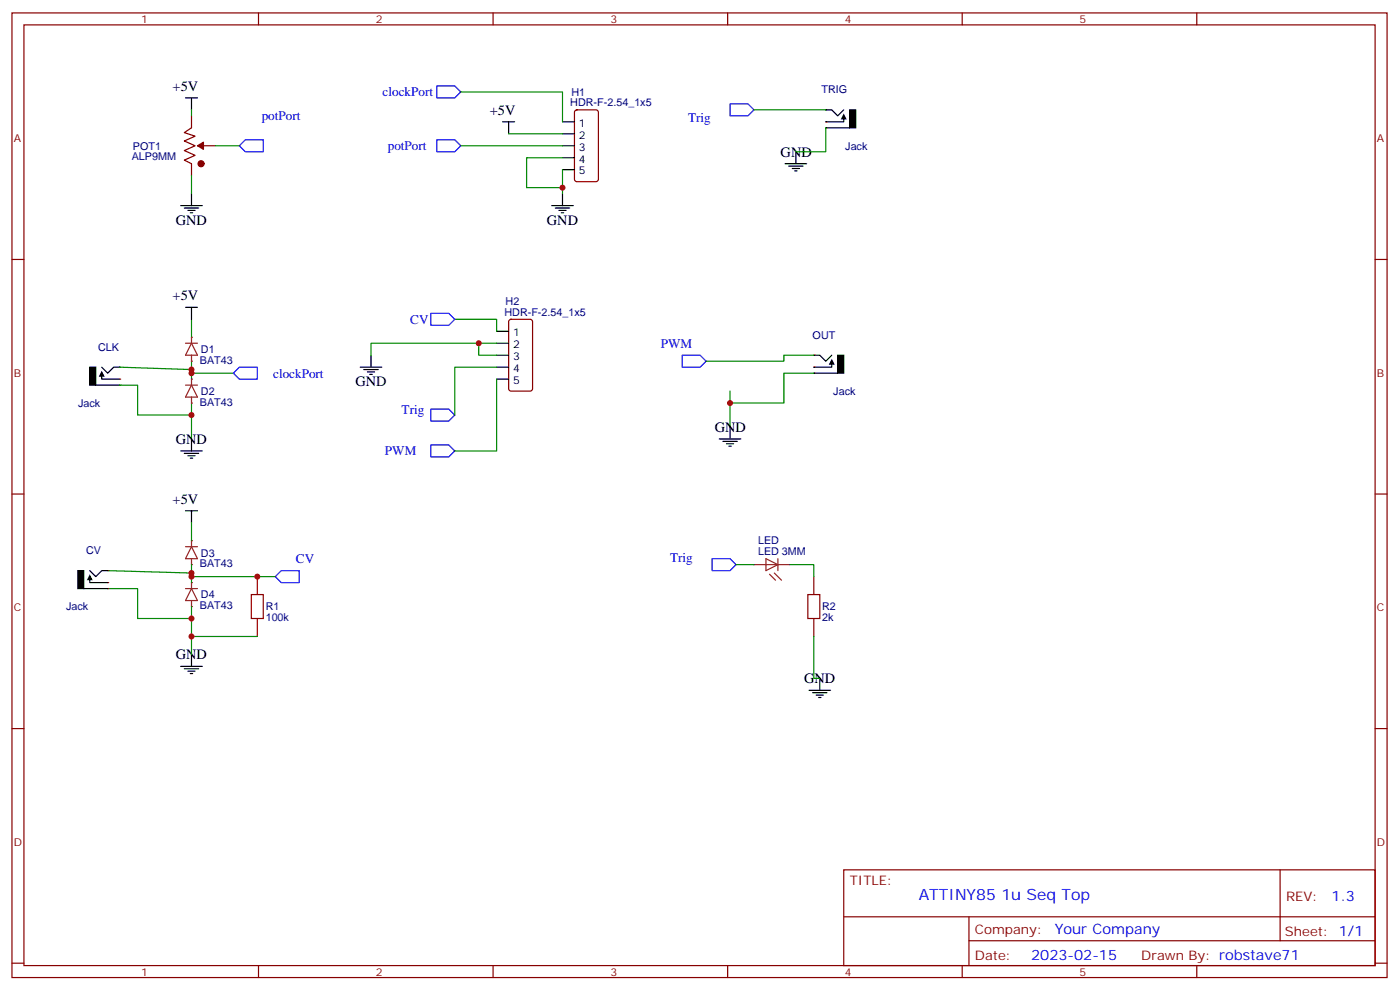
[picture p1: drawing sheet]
<svg xmlns="http://www.w3.org/2000/svg" width="413mm" height="292mm" viewBox="0 0 413 292" stroke-linecap="round" stroke-linejoin="round" font-family="sans-serif">
<g fill="none" stroke="#870000" stroke-width=".35">
<path d="M3.5 3.8h405.4v284.3h-405.4zM7.1 7.3h398.2v277.3h-398.2zM76.2 3.8v3.5M145.3 3.8v3.5M214.5 3.8v3.5M283.6 3.8v3.5M352.8 3.8v3.5M3.5 76.5h3.6M405.3 76.5h3.6M3.5 145.6h3.6M405.3 145.6h3.6M3.5 214.8h3.6"/>
<path d="M405.3 214.8h3.6M248.7 256.4h156.6v28.2h-156.6zM377.3 256.4v20.9M248.7 270.2h156.5M285.6 277.3h119.6M285.6 270.2v14.2M3.5 283.9h3.6M76.2 284.6v3.5M145.3 284.6v3.5M214.5 284.6v3.5M283.6 284.6v3.5M352.8 284.6v3.5"/>
<path d="M405.3 283.9h3.6"/>
</g>
<g fill="#870000">
<circle cx="35.3" cy="113.5" r=".18"/>
<circle cx="35.3" cy="111.8" r=".18"/>
<circle cx="35.3" cy="108.2" r=".18"/>
</g>
<path d="M26.5 108.2h1.7v5.3h-1.7z" fill="#000" stroke="#000" stroke-width=".35"/>
<path d="M28.2 113.5h7.1M30 110v1.8h5.3M30 108.2l1.7 1.8 1.8-1.8h1.8" fill="none" stroke="#000" stroke-width=".35"/>
<path d="M30 109.3l.9 1.8h-1.8z" fill="#000"/>
<path d="M56.4 34.1v3.6M56.4 48.3v3.5M60 43h3.5" fill="none" stroke="#870000" stroke-width=".35"/>
<circle cx="59.3" cy="48.3" r=".88" fill="#600" stroke="#600" stroke-width=".35"/>
<path d="M56.4 37.7l-2.1 1.4 3.2 1-3.2 1.5 3.2 1.4-3.2 1.4 3.2 1.4-3.2 1.4 2.1 1.1" fill="none" stroke="#600" stroke-width=".35"/>
<path d="M58.2 43l1.8-1.1v2.1z" fill="#600" stroke="#603" stroke-width=".35"/>
<path d="M56.4 94.1v5.3M35.3 108.2l21.1 .7M56.4 106.5v3.5h12.4M56.4 110v1.8M56.4 118.8v10.6" fill="none" stroke="#008700" stroke-width=".35"/>
<path d="M70.6 108.2h5.2v3.6h-5.2l-1.8-1.8z" fill="none" stroke="#00f" stroke-width=".35"/>
<path d="M54.7 90.6h3.5M56.4 90.6v3.5M53.3 132.9h6.3M54.3 133.6h4.3M55.4 134.3h2.1M56.1 135h.7M56.4 129.4v3.5" fill="none" stroke="#000" stroke-width=".35"/>
<path d="M54.7 113.5h3.5M56.4 113.5l1.8 3.6h-3.5zM56.4 111.8v1.7M56.4 117.1v1.7" fill="none" stroke="#8c2424" stroke-width=".35"/>
<g fill="#8c2424">
<circle cx="56.4" cy="118.8" r=".18"/>
<circle cx="56.4" cy="111.8" r=".18"/>
</g>
<path d="M56.4 99.4v1.8M54.7 101.2h3.5M56.4 101.2l1.8 3.5h-3.5zM56.4 104.7v1.8" fill="none" stroke="#8c2424" stroke-width=".35"/>
<g fill="#8c2424">
<circle cx="56.4" cy="106.5" r=".18"/>
<circle cx="56.4" cy="99.4" r=".18"/>
</g>
<path d="M54.7 28.9h3.5M56.4 28.9v3.5M56.4 57.1v3.5M231.4 48.3h6.4M232.5 49h4.2M233.5 49.7h2.2M234.2 50.4h.7M234.6 44.7v3.6M53.3 60.6h6.3M54.3 61.3h4.3M55.4 62h2.1M56.1 62.7h.7" fill="none" stroke="#000" stroke-width=".35"/>
<path d="M56.4 32.4v1.7M56.4 51.8v5.3M63.5 43h7.1M35.3 113.5h5.3v8.8h15.8" fill="none" stroke="#008700" stroke-width=".35"/>
<path d="M215.2 30.6h5.3l1.7 1.8-1.7 1.7h-5.3zM70.6 43l1.7-1.8h5.3v3.5h-5.3z" fill="none" stroke="#00f" stroke-width=".35"/>
<g fill="#870000">
<circle cx="243.4" cy="37.7" r=".18"/>
<circle cx="243.4" cy="35.9" r=".18"/>
<circle cx="243.4" cy="32.4" r=".18"/>
</g>
<path d="M250.5 32.4h1.7v5.3h-1.7z" fill="#000" stroke="#000" stroke-width=".35"/>
<path d="M243.4 32.4h1.8l1.7 1.7 1.8-1.7M243.4 37.7h7.1M248.7 34.1v1.8h-5.3" fill="none" stroke="#000" stroke-width=".35"/>
<path d="M248.7 33.4l.9 1.8h-1.8z" fill="#000"/>
<g fill="#870000">
<circle cx="239.9" cy="110" r=".18"/>
<circle cx="239.9" cy="108.2" r=".18"/>
<circle cx="239.9" cy="104.7" r=".18"/>
</g>
<path d="M246.9 104.7h1.8v5.3h-1.8z" fill="#000" stroke="#000" stroke-width=".35"/>
<g fill="none" stroke="#000" stroke-width=".35">
<path d="M148.2 35.9h3.5M149.9 35.9v3.5M165.8 35.9h3.5M165.8 39.4h3.5M165.8 43h3.5M165.8 46.5h3.5M165.8 50h3.5M165.8 57.1v3.5M162.6 60.6h6.4M163.7 61.3h4.2M164.7 62h2.2M165.5 62.7h.7"/>
<path d="M146.4 97.6h3.5M106.2 108.2h6.3M107.2 108.9h4.3M108.3 109.6h2.1M109 110.3h.7M109.4 104.7v3.5M146.4 101.2h3.5M146.4 104.7h3.5M146.4 108.2h3.5M146.4 111.8h3.5M239.9 104.7h1.8l1.7 1.8 1.8-1.8M239.9 110h7"/>
<path d="M245.2 106.5v1.7h-5.3M212 129.4h6.4M213.1 130.1h4.2M214.1 130.8h2.2M214.8 131.5h.7M215.2 125.9v3.5"/>
</g>
<path d="M245.2 105.8l.9 1.7h-1.8z" fill="#000"/>
<g fill="none" stroke="#008700" stroke-width=".35">
<path d="M135.8 27.1h30v8.8M149.9 39.4h15.9M135.8 43h30M165.8 46.5h-10.6v8.8h10.6M165.8 50v7.1M134.1 94.1h12.3v3.5M141.1 101.2v3.5h5.3M146.4 101.2h-37v3.5M146.4 108.2h-12.3v14.1M146.4 111.8v21.1h-12.3M215.2 115.3v10.6M239.9 110h-8.8v8.8h-15.9"/>
<path d="M239.9 104.7h-8.8v1.8h-23M31.7 173.5h8.9v8.8h15.8"/>
</g>
<path d="M128.8 25.3h5.3l1.7 1.8-1.7 1.8h-5.3zM128.8 41.2h5.3l1.7 1.8-1.7 1.7h-5.3zM127 92.4h5.3l1.8 1.7-1.8 1.8h-5.3zM201.1 104.7h5.3l1.7 1.8-1.7 1.7h-5.3zM127 120.6h5.3l1.8 1.7-1.8 1.8h-5.3zM127 131.2h5.3l1.8 1.7-1.8 1.8h-5.3zM82.9 168.2h5.3v3.5h-5.3l-1.8-1.7z" fill="none" stroke="#00f" stroke-width=".35"/>
<path d="M169.6 32.6l.4-.2h5.7l.6 .4 .1 20-.5 .7-5.9 .1-.6-.5-.1-20zM150.2 94.3l.4-.2h5.7l.6 .5 .1 20-.5 .6-5.9 .1-.6-.5-.1-20z" fill="none" stroke="#870000" stroke-width=".35"/>
<path d="M56.4 159.4v1.7M54.7 161.1h3.5M56.4 161.1l1.8 3.6h-3.5zM56.4 164.7v1.7" fill="none" stroke="#8c2424" stroke-width=".35"/>
<g fill="#8c2424">
<circle cx="56.4" cy="166.4" r=".18"/>
<circle cx="56.4" cy="159.4" r=".18"/>
</g>
<path d="M54.7 173.5h3.5M56.4 173.5l1.8 3.5h-3.5zM56.4 171.7v1.8M56.4 177v1.8" fill="none" stroke="#8c2424" stroke-width=".35"/>
<g fill="#8c2424">
<circle cx="56.4" cy="178.8" r=".18"/>
<circle cx="56.4" cy="171.7" r=".18"/>
</g>
<path d="M54.7 150.6h3.5M56.4 150.6v3.5M53.3 196.4h6.3M54.3 197.1h4.3M55.4 197.8h2.1M56.1 198.5h.7M56.4 192.9v3.5" fill="none" stroke="#000" stroke-width=".35"/>
<path d="M56.4 154.1v5.3M31.7 168.2l24.7 .7M56.4 166.4v3.6h24.7M56.4 170v1.7M56.4 178.8v14.1" fill="none" stroke="#008700" stroke-width=".35"/>
<g fill="#870000">
<circle cx="31.7" cy="173.5" r=".18"/>
<circle cx="31.7" cy="171.7" r=".18"/>
<circle cx="31.7" cy="168.2" r=".18"/>
</g>
<path d="M22.9 168.2h1.8v5.3h-1.8z" fill="#000" stroke="#000" stroke-width=".35"/>
<path d="M24.7 173.5h7M26.5 170v1.7h5.2M26.5 168.2l1.7 1.8 1.8-1.8h1.7M241.7 200v3.5M238.5 203.5h6.3M239.5 204.2h4.3M240.6 204.9h2.1M241.3 205.6h.7" fill="none" stroke="#000" stroke-width=".35"/>
<path d="M26.5 169.3l.8 1.7h-1.7z" fill="#000"/>
<path d="M222.2 32.4h21.2M243.4 37.7v7h-8.8M217 166.4h5.2M232.8 166.4h7.1v3.6M56.4 187.6h19.4M239.9 187.6v12.4h1.8" fill="none" stroke="#008700" stroke-width=".35"/>
<path d="M222.2 166.4h10.6M225.8 164.7l3.5 1.7-3.5 1.8zM226.8 169.3l1.8 1.7M228.2 168.9l2.2 2.1M229.3 164.7v3.5" fill="none" stroke="#8c2424" stroke-width=".35"/>
<path d="M74.1 175.3h3.5v7h-3.5zM75.8 170v5.3M238.1 175.3h3.6v7h-3.6zM239.9 170v5.3M75.8 182.3v5.3M239.9 182.3v5.3" fill="none" stroke="#850000" stroke-width=".35"/>
<path d="M209.9 164.7h5.3l1.8 1.7-1.8 1.8h-5.3z" fill="none" stroke="#00f" stroke-width=".35"/>
<g fill="#c00">
<circle cx="56.4" cy="122.3" r=".88"/>
<circle cx="56.4" cy="108.9" r=".88"/>
<circle cx="56.4" cy="110" r=".88"/>
<circle cx="215.2" cy="118.8" r=".88"/>
<circle cx="165.8" cy="55.3" r=".88"/>
<circle cx="56.4" cy="170" r=".88"/>
<circle cx="56.4" cy="168.9" r=".88"/>
<circle cx="56.4" cy="182.3" r=".88"/>
<circle cx="75.8" cy="170" r=".88"/>
<circle cx="56.4" cy="187.6" r=".88"/>
<circle cx="141.1" cy="101.2" r=".88"/>
</g>
<text font-size="4.6" fill="#00f" x="270.8" y="265.4">ATTINY85 1u Seq Top</text>
<g font-size="4.2">
<text x="50.9" y="26.8">+5V</text>
<text x="144.4" y="33.9">+5V</text>
<text x="230.1" y="46.2">GND</text>
<text x="51.9" y="66.3">GND</text>
<text x="161.2" y="66.3">GND</text>
<text x="50.9" y="88.5">+5V</text>
<text x="104.8" y="113.9">GND</text>
<text x="51.8" y="130.9">GND</text>
<text x="210.7" y="127.4">GND</text>
<text x="50.9" y="148.5">+5V</text>
<text x="51.8" y="194.4">GND</text>
<text x="237" y="201.4">GND</text>
</g>
<g font-size="4.2" fill="#00f">
<text x="392.5" y="265.7">1.3</text>
<text x="310.9" y="275.2">Your Company</text>
<text x="304" y="283">2023-02-15</text>
</g>
<g font-size="3.9" fill="#00f">
<text x="112.8" y="28.4">clockPort</text>
<text x="77.1" y="35.5">potPort</text>
<text x="202.8" y="35.9">Trig</text>
<text x="114.3" y="44.3">potPort</text>
<text x="120.9" y="95.4">CV</text>
<text x="194.8" y="102.4">PWM</text>
<text x="80.5" y="111.3">clockPort</text>
<text x="118.4" y="121.9">Trig</text>
<text x="113.5" y="134.2">PWM</text>
<text x="87.2" y="166">CV</text>
<text x="197.6" y="165.5">Trig</text>
</g>
<g font-size="3.9" fill="#800">
<text x="250.5" y="261">TITLE:</text>
<text x="379.1" y="265.7">REV:</text>
<text x="287.4" y="275.2">Company:</text>
<text x="378.7" y="275.8">Sheet: 1/1</text>
<text x="287.4" y="282.9">Date:</text>
<text x="336.4" y="282.9">Drawn By: robstave71</text>
</g>
<g font-size="3.2" fill="#800">
<text x="41.6" y="6.8">1</text>
<text x="110.8" y="6.8">2</text>
<text x="179.9" y="6.8">3</text>
<text x="249.1" y="6.8">4</text>
<text x="318.2" y="6.8">5</text>
<text x="4.1" y="41.9">A</text>
<text x="405.9" y="41.9">A</text>
<text x="4.1" y="111.1">B</text>
<text x="405.9" y="111.1">B</text>
<text x="4.1" y="180.2">C</text>
<text x="405.9" y="180.2">C</text>
<text x="4.1" y="249.3">D</text>
<text x="405.9" y="249.3">D</text>
<text x="41.6" y="287.6">1</text>
<text x="110.8" y="287.6">2</text>
<text x="179.9" y="287.6">3</text>
<text x="249.1" y="287.6">4</text>
<text x="318.2" y="287.6">5</text>
</g>
<g font-size="3.2" fill="#000080">
<text x="168.4" y="28.2">H1</text>
<text x="242.2" y="27.5">TRIG</text>
<text x="168.1" y="31.3">HDR-F-2.54_1x5</text>
<text x="38.9" y="47.2">ALP9MM</text>
<text x="39.2" y="44.1">POT1</text>
<text x="249.2" y="44.1">Jack</text>
<text x="149" y="89.9">H2</text>
<text x="148.7" y="93.1">HDR-F-2.54_1x5</text>
<text x="239.5" y="99.8">OUT</text>
<text x="28.9" y="103.3">CLK</text>
<text x="58.9" y="107.2">BAT43</text>
<text x="59.2" y="104.1">D1</text>
<text x="23" y="120">Jack</text>
<text x="58.9" y="119.6">BAT43</text>
<text x="59.2" y="116.4">D2</text>
<text x="245.6" y="116.4">Jack</text>
<text x="223.4" y="160.4">LED</text>
<text x="25.4" y="163.3">CV</text>
<text x="58.9" y="167.2">BAT43</text>
<text x="59.2" y="164.1">D3</text>
<text x="223.4" y="163.6">LED 3MM</text>
<text x="19.5" y="179.9">Jack</text>
<text x="58.9" y="179.5">BAT43</text>
<text x="59.2" y="176.4">D4</text>
<text x="78.3" y="179.9">R1</text>
<text x="242.4" y="179.9">R2</text>
<text x="78.3" y="183.1">100k</text>
<text x="242.4" y="183.1">2k</text>
</g>
<g font-size="3.2">
<text x="170.6" y="37.3">1</text>
<text x="170.6" y="40.9">2</text>
<text x="170.6" y="44.4">3</text>
<text x="170.6" y="47.9">4</text>
<text x="170.6" y="51.4">5</text>
<text x="151.2" y="99.1">1</text>
<text x="151.2" y="102.6">2</text>
<text x="151.2" y="106.1">3</text>
<text x="151.2" y="109.6">4</text>
<text x="151.2" y="113.2">5</text>
</g>
</svg>
